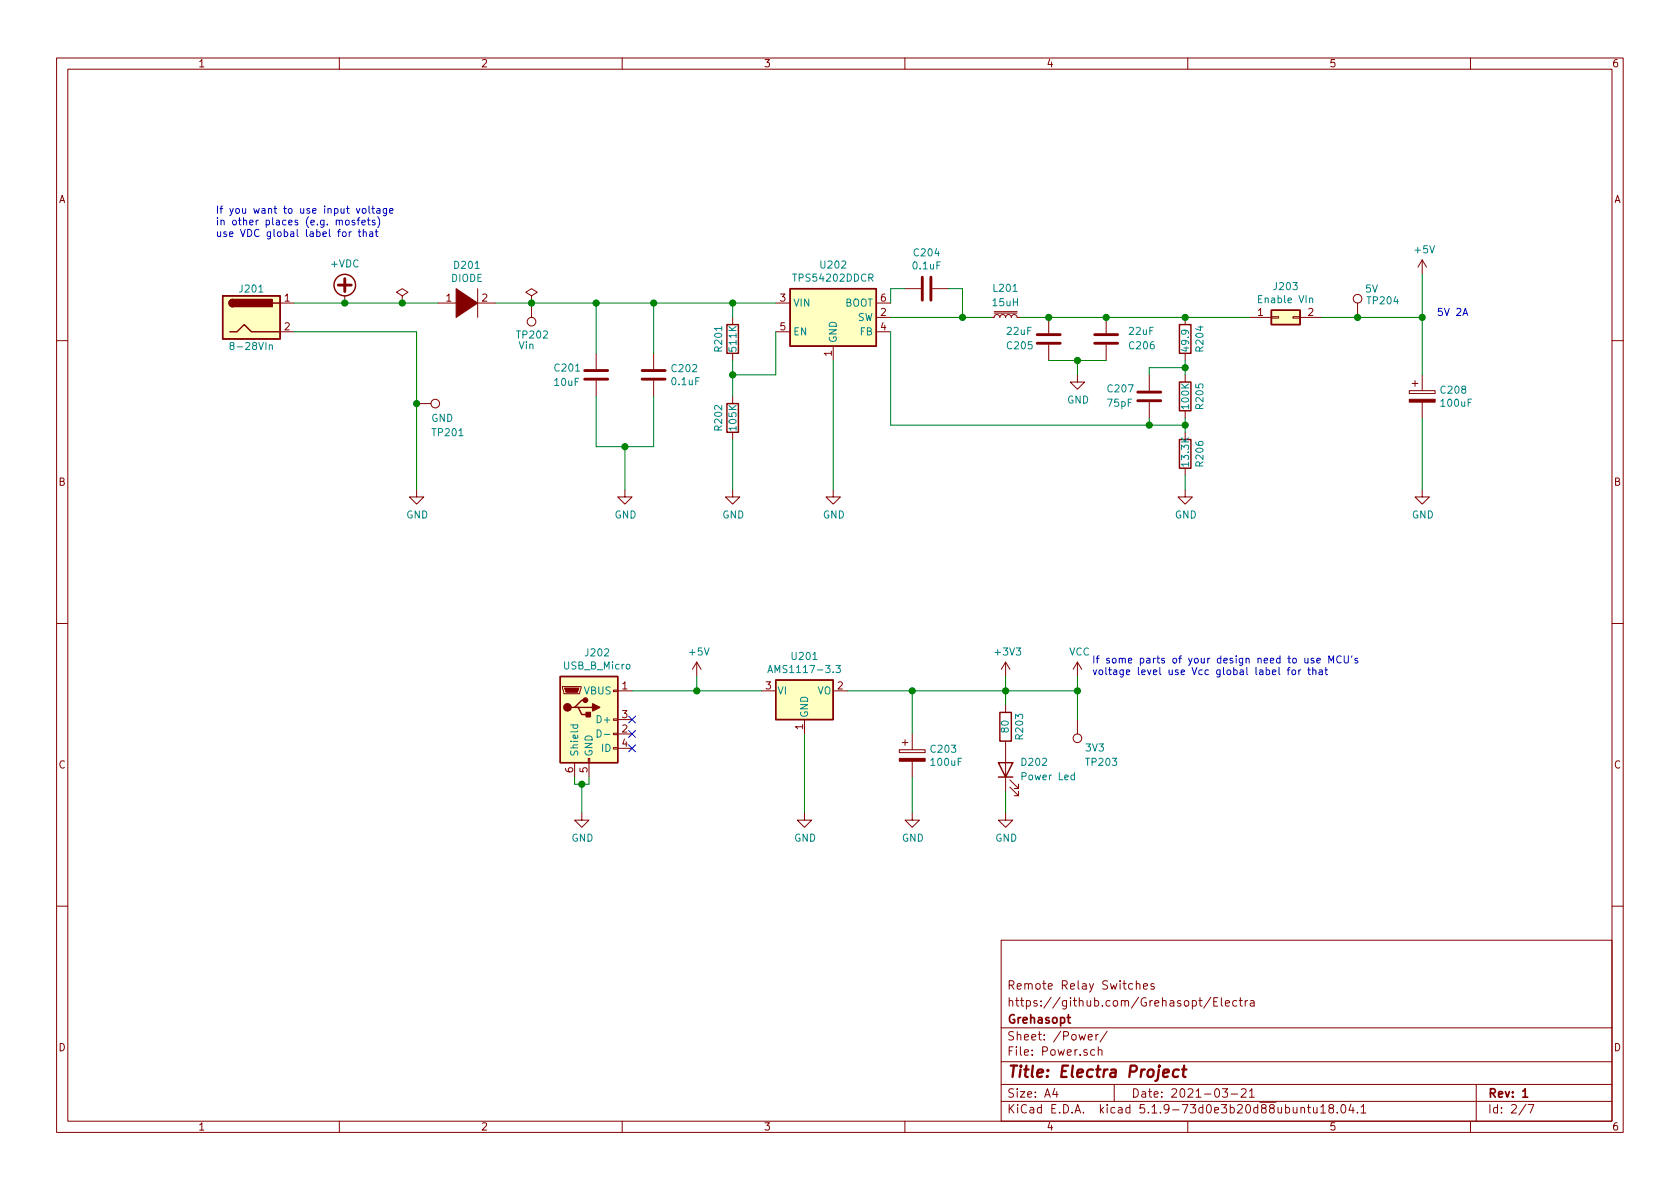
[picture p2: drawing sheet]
EESchema Schematic File Version 4
EELAYER 30 0
EELAYER END
$Descr A4 11693 8268
encoding utf-8
Sheet 2 7
Title "Electra Project"
Date "2021-03-21"
Rev "1"
Comp "Grehasopt"
Comment1 "https://github.com/Grehasopt/Electra"
Comment2 "Remote Relay Switches"
Comment3 ""
Comment4 ""
$EndDescr
Text Notes 7600 4700 0    50   ~ 0
If some parts of your design need to use MCU's \nvoltage level use Vcc global label for that
Text Notes 1500 1650 0    50   ~ 0
If you want to use input voltage\nin other places (e.g. mosfets)\nuse VDC global label for that
$Comp
L Device:R R201
U 1 1
P 5100 2350
F 0 "R201" V 5000 2250 50  0000 L CNN
F 1 "511K" V 5100 2250 50  0000 L CNN
F 2 "Resistor_SMD:R_0201_0603Metric_Pad0.64x0.40mm_HandSolder" V 5030 2350 50  0001 C CNN
F 3 "https://datasheet.lcsc.com/szlcsc/1811081723_UNI-ROYAL-Uniroyal-Elec-0603WAF5113T5E_C23194.pdf" H 5100 2350 50  0001 C CNN
F 4 "0.1W" H 5100 2350 50  0001 C CNN "Maximum Value"
F 5 "0603" H 5100 2350 50  0001 C CNN "Package Reference"
F 6 "511kΩ ±1% 0.1W ±100ppm/℃ 0603 Chip Resistor - Surface Mount RoHS" H 5100 2350 50  0001 C CNN "Description"
F 7 "C23194" H 5100 2350 50  0001 C CNN "LCSC Part #"
F 8 "0603WAF5113T5E" H 5100 2350 50  0001 C CNN "Mfr.Part #"
	1    5100 2350
	1    0    0    -1  
$EndComp
Text Notes 10000 2200 0    50   ~ 0
5V 2A
$Comp
L Connector_Generic:Conn_02x01 J203
U 1 1
P 8900 2200
F 0 "J203" H 8950 2417 50  0000 C CNN
F 1 "Enable VIn" H 8950 2326 50  0000 C CNN
F 2 "Connector_PinHeader_2.54mm:PinHeader_2x01_P2.54mm_Vertical" H 8900 2200 50  0001 C CNN
F 3 "https://datasheet.lcsc.com/szlcsc/1811151421_Ckmtw-Shenzhen-Cankemeng-C124375_C124375.pdf" H 8900 2200 50  0001 C CNN
F 4 "Pin Header 2 1 Straight，180degrees 2.54mm Through Hole,P=2.54mm Pin Header & Female Header RoHS" H 8900 2200 50  0001 C CNN "Description"
F 5 "C124375" H 8900 2200 50  0001 C CNN "LCSC Part #"
F 6 "-" H 8900 2200 50  0001 C CNN "Maximum Value"
F 7 "C124375" H 8900 2200 50  0001 C CNN "Mfr.Part #"
F 8 "2.54mm" H 8900 2200 50  0001 C CNN "Package Reference"
	1    8900 2200
	1    0    0    -1  
$EndComp
Wire Wire Line
	2800 2100 3050 2100
Connection ~ 2800 2100
$Comp
L power:PWR_FLAG #FLG0201
U 1 1
P 2800 2100
F 0 "#FLG0201" H 2800 2175 50  0001 C CNN
F 1 "PWR_FLAG" V 2800 2400 50  0001 C CNN
F 2 "" H 2800 2100 50  0001 C CNN
F 3 "~" H 2800 2100 50  0001 C CNN
	1    2800 2100
	1    0    0    -1  
$EndComp
Wire Wire Line
	2400 2100 2800 2100
Wire Wire Line
	3700 2100 4150 2100
Connection ~ 3700 2100
$Comp
L power:PWR_FLAG #FLG0202
U 1 1
P 3700 2100
F 0 "#FLG0202" H 3700 2175 50  0001 C CNN
F 1 "PWR_FLAG" V 3700 2400 50  0001 C CNN
F 2 "" H 3700 2100 50  0001 C CNN
F 3 "~" H 3700 2100 50  0001 C CNN
	1    3700 2100
	1    0    0    -1  
$EndComp
Wire Wire Line
	7500 5000 7500 4800
Connection ~ 7500 4800
Wire Wire Line
	7500 4700 7500 4800
Wire Wire Line
	7000 4800 7500 4800
Wire Wire Line
	4050 5450 4100 5450
Connection ~ 4050 5450
Wire Wire Line
	4050 5450 4050 5650
Wire Wire Line
	4100 5450 4100 5400
Wire Wire Line
	4000 5450 4050 5450
Wire Wire Line
	4000 5400 4000 5450
$Comp
L Device:CP C203
U 1 1
P 6350 5250
F 0 "C203" H 6468 5296 50  0000 L CNN
F 1 "100uF" H 6468 5205 50  0000 L CNN
F 2 "Capacitor_SMD:CP_Elec_5x5.4" H 6388 5100 50  0001 C CNN
F 3 "https://datasheet.lcsc.com/szlcsc/1810251812_Honor-Elec-RVT1A101M0505_C3347.pdf" H 6350 5250 50  0001 C CNN
F 4 "100uF ±20% 10V SMD,5x5.4mm Aluminum Electrolytic Capacitors - SMD RoHS" H 6350 5250 50  0001 C CNN "Description"
F 5 "C3347" H 6350 5250 50  0001 C CNN "LCSC Part #"
F 6 "10V" H 6350 5250 50  0001 C CNN "Maximum Value"
F 7 "RVT1A101M0505" H 6350 5250 50  0001 C CNN "Mfr.Part #"
F 8 "SMD,5x5.4mm" H 6350 5250 50  0001 C CNN "Package Reference"
	1    6350 5250
	1    0    0    -1  
$EndComp
$Comp
L Device:CP C208
U 1 1
P 9900 2750
F 0 "C208" H 10018 2796 50  0000 L CNN
F 1 "100uF" H 10018 2705 50  0000 L CNN
F 2 "Capacitor_SMD:CP_Elec_5x5.4" H 9938 2600 50  0001 C CNN
F 3 "https://datasheet.lcsc.com/szlcsc/1810251812_Honor-Elec-RVT1A101M0505_C3347.pdf" H 9900 2750 50  0001 C CNN
F 4 "100uF ±20% 10V SMD,5x5.4mm Aluminum Electrolytic Capacitors - SMD RoHS" H 9900 2750 50  0001 C CNN "Description"
F 5 "C3347" H 9900 2750 50  0001 C CNN "LCSC Part #"
F 6 "10V" H 9900 2750 50  0001 C CNN "Maximum Value"
F 7 "RVT1A101M0505" H 9900 2750 50  0001 C CNN "Mfr.Part #"
F 8 "SMD,5x5.4mm" H 9900 2750 50  0001 C CNN "Package Reference"
	1    9900 2750
	1    0    0    -1  
$EndComp
Wire Wire Line
	7000 4800 7000 4900
Connection ~ 7000 4800
Connection ~ 6350 4800
Wire Wire Line
	6350 4800 7000 4800
Wire Wire Line
	7000 5500 7000 5650
$Comp
L power:GND #PWR0211
U 1 1
P 7000 5650
F 0 "#PWR0211" H 7000 5400 50  0001 C CNN
F 1 "GND" H 7005 5477 50  0000 C CNN
F 2 "" H 7000 5650 50  0001 C CNN
F 3 "" H 7000 5650 50  0001 C CNN
	1    7000 5650
	1    0    0    -1  
$EndComp
$Comp
L Device:LED D202
U 1 1
P 7000 5350
F 0 "D202" V 7050 5250 50  0000 R CNN
F 1 "Power Led" V 6950 5250 50  0000 R CNN
F 2 "LED_SMD:LED_0603_1608Metric_Pad1.05x0.95mm_HandSolder" H 7000 5350 50  0001 C CNN
F 3 "https://datasheet.lcsc.com/szlcsc/1811101510_Everlight-Elec-19-217-GHC-YR1S2-3T_C72043.pdf" H 7000 5350 50  0001 C CNN
F 4 "Green 520~535nm 0603 Light Emitting Diodes (LED) RoHS" H 7000 5350 50  0001 C CNN "Description"
F 5 "C72043" H 7000 5350 50  0001 C CNN "LCSC Part #"
F 6 "15mA" H 7000 5350 50  0001 C CNN "Maximum Value"
F 7 "19-217/GHC-YR1S2/3T" H 7000 5350 50  0001 C CNN "Mfr.Part #"
F 8 "0603" H 7000 5350 50  0001 C CNN "Package Reference"
	1    7000 5350
	0    -1   -1   0   
$EndComp
$Comp
L Device:R R203
U 1 1
P 7000 5050
F 0 "R203" V 6900 5150 50  0000 R CNN
F 1 "80" V 7000 5100 50  0000 R CNN
F 2 "Resistor_SMD:R_0201_0603Metric_Pad0.64x0.40mm_HandSolder" V 6930 5050 50  0001 C CNN
F 3 "https://datasheet.lcsc.com/szlcsc/1912111437_Ever-Ohms-Tech-CR0603F80R6P05_C429015.pdf" H 7000 5050 50  0001 C CNN
F 4 "0603" H 7000 5050 50  0001 C CNN "Package Reference"
F 5 "80.6Ω ±1% 0.1W ±100ppm/℃ 0603 Chip Resistor - Surface Mount RoHS" H 7000 5050 50  0001 C CNN "Description"
F 6 "C429015" H 7000 5050 50  0001 C CNN "LCSC Part #"
F 7 "0.1W" H 7000 5050 50  0001 C CNN "Maximum Value"
F 8 "CR0603F80R6P05" H 7000 5050 50  0001 C CNN "Mfr.Part #"
	1    7000 5050
	-1   0    0    1   
$EndComp
Wire Wire Line
	7000 4700 7000 4800
$Comp
L Connector:TestPoint TP203
U 1 1
P 7500 5000
F 0 "TP203" H 7450 5300 50  0000 R CNN
F 1 "3V3" H 7450 5200 50  0000 R CNN
F 2 "TestPoint:TestPoint_Pad_D1.5mm" H 7700 5000 50  0001 C CNN
F 3 "-" H 7700 5000 50  0001 C CNN
F 4 "-" H 7500 5000 50  0001 C CNN "Description"
F 5 "-" H 7500 5000 50  0001 C CNN "LCSC Part #"
F 6 "-" H 7500 5000 50  0001 C CNN "Maximum Value"
F 7 "-" H 7500 5000 50  0001 C CNN "Mfr.Part #"
F 8 "-" H 7500 5000 50  0001 C CNN "Package Reference"
F 9 "-" H 7500 5000 50  0001 C CNN "Manufacturer"
	1    7500 5000
	-1   0    0    1   
$EndComp
Connection ~ 2400 2100
$Comp
L power:+VDC #PWR0201
U 1 1
P 2400 2100
F 0 "#PWR0201" H 2400 2000 50  0001 C CNN
F 1 "+VDC" H 2400 2375 50  0000 C CNN
F 2 "" H 2400 2100 50  0001 C CNN
F 3 "" H 2400 2100 50  0001 C CNN
	1    2400 2100
	1    0    0    -1  
$EndComp
$Comp
L Connector:TestPoint TP201
U 1 1
P 2900 2800
F 0 "TP201" V 3100 2900 50  0000 L CNN
F 1 "GND" V 3000 2900 50  0000 L CNN
F 2 "TestPoint:TestPoint_Pad_D1.5mm" H 3100 2800 50  0001 C CNN
F 3 "-" H 3100 2800 50  0001 C CNN
F 4 "-" H 2900 2800 50  0001 C CNN "Description"
F 5 "-" H 2900 2800 50  0001 C CNN "LCSC Part #"
F 6 "-" H 2900 2800 50  0001 C CNN "Maximum Value"
F 7 "-" H 2900 2800 50  0001 C CNN "Mfr.Part #"
F 8 "-" H 2900 2800 50  0001 C CNN "Package Reference"
F 9 "-" H 2900 2800 50  0001 C CNN "Manufacturer"
	1    2900 2800
	0    1    1    0   
$EndComp
$Comp
L Connector:TestPoint TP202
U 1 1
P 3700 2100
F 0 "TP202" H 3575 2325 50  0000 L CNN
F 1 "Vin" H 3675 2400 50  0000 L CNN
F 2 "TestPoint:TestPoint_Pad_D1.5mm" H 3900 2100 50  0001 C CNN
F 3 "-" H 3900 2100 50  0001 C CNN
F 4 "-" H 3700 2100 50  0001 C CNN "Description"
F 5 "-" H 3700 2100 50  0001 C CNN "LCSC Part #"
F 6 "-" H 3700 2100 50  0001 C CNN "Maximum Value"
F 7 "-" H 3700 2100 50  0001 C CNN "Mfr.Part #"
F 8 "-" H 3700 2100 50  0001 C CNN "Package Reference"
F 9 "-" H 3700 2100 50  0001 C CNN "Manufacturer"
	1    3700 2100
	-1   0    0    1   
$EndComp
Wire Wire Line
	4400 4800 4850 4800
Connection ~ 9450 2200
Wire Wire Line
	9200 2200 9450 2200
Connection ~ 8250 2200
Wire Wire Line
	8250 2200 8700 2200
Connection ~ 4850 4800
Connection ~ 2900 2800
Wire Wire Line
	2900 3400 2900 2800
$Comp
L power:GND #PWR0202
U 1 1
P 2900 3400
F 0 "#PWR0202" H 2900 3150 50  0001 C CNN
F 1 "GND" H 2905 3227 50  0000 C CNN
F 2 "" H 2900 3400 50  0001 C CNN
F 3 "" H 2900 3400 50  0001 C CNN
	1    2900 3400
	1    0    0    -1  
$EndComp
Wire Wire Line
	7500 2500 7700 2500
Connection ~ 7500 2500
Wire Wire Line
	7500 2600 7500 2500
Wire Wire Line
	8000 2600 8000 2550
Wire Wire Line
	8000 2950 8250 2950
Connection ~ 8000 2950
Wire Wire Line
	8000 2950 8000 2900
Wire Wire Line
	8250 2950 8250 3000
Connection ~ 8250 2950
Wire Wire Line
	6200 2300 6200 2950
$Comp
L Regulator_Switching:TPS54202DDC U202
U 1 1
P 5800 2200
F 0 "U202" H 5800 2567 50  0000 C CNN
F 1 "TPS54202DDCR" H 5800 2476 50  0000 C CNN
F 2 "Package_TO_SOT_SMD:SOT-23-6" H 5850 1850 50  0001 L CNN
F 3 "https://datasheet.lcsc.com/szlcsc/1810121324_Texas-Instruments-TPS54202DDCR_C191884.pdf" H 5500 2550 50  0001 C CNN
F 4 "TPS54202DDCR" H 5800 2200 50  0001 C CNN "Mfr.Part #"
F 5 "C191884" H 5800 2200 50  0001 C CNN "LCSC Part #"
F 6 "28V 2A SOT-23-6 DC-DC Converters RoHS" H 5800 2200 50  0001 C CNN "Description"
F 7 "4.5-28V 2A" H 5800 2200 50  0001 C CNN "Maximum Value"
F 8 "SOT 23-6" H 5800 2200 50  0001 C CNN "Package Reference"
F 9 "Texas Instrument" H 5800 2200 50  0001 C CNN "Manufacturer"
	1    5800 2200
	1    0    0    -1  
$EndComp
Wire Wire Line
	6200 2950 8000 2950
Wire Wire Line
	5800 2500 5800 3400
Wire Wire Line
	6200 2200 6700 2200
Wire Wire Line
	5100 2100 5400 2100
Wire Wire Line
	5400 2300 5400 2600
Wire Wire Line
	6200 2100 6200 2000
Wire Wire Line
	8250 2550 8250 2600
Connection ~ 8250 2550
Wire Wire Line
	4850 4800 5300 4800
Wire Wire Line
	6700 2200 6900 2200
Connection ~ 6700 2200
Wire Wire Line
	6700 2000 6700 2200
Wire Wire Line
	6600 2000 6700 2000
Connection ~ 5100 2100
Wire Wire Line
	5100 2200 5100 2100
Wire Wire Line
	4550 2100 5100 2100
Wire Wire Line
	4150 3100 4350 3100
Wire Wire Line
	4150 3100 4150 2750
Wire Wire Line
	4350 3100 4550 3100
Connection ~ 4350 3100
Wire Wire Line
	4350 3400 4350 3100
Connection ~ 4550 2100
Wire Wire Line
	4150 2100 4550 2100
Wire Wire Line
	4550 2450 4550 2100
Connection ~ 4150 2100
Wire Wire Line
	4150 2450 4150 2100
Wire Wire Line
	3450 2100 3700 2100
Wire Wire Line
	4550 2750 4550 3100
Wire Wire Line
	9450 2200 9900 2200
$Comp
L Connector:TestPoint TP204
U 1 1
P 9450 2200
F 0 "TP204" H 9508 2318 50  0000 L CNN
F 1 "5V" H 9500 2400 50  0000 L CNN
F 2 "TestPoint:TestPoint_Pad_D1.5mm" H 9650 2200 50  0001 C CNN
F 3 "-" H 9650 2200 50  0001 C CNN
F 4 "-" H 9450 2200 50  0001 C CNN "Description"
F 5 "-" H 9450 2200 50  0001 C CNN "LCSC Part #"
F 6 "-" H 9450 2200 50  0001 C CNN "Maximum Value"
F 7 "-" H 9450 2200 50  0001 C CNN "Mfr.Part #"
F 8 "-" H 9450 2200 50  0001 C CNN "Package Reference"
F 9 "-" H 9450 2200 50  0001 C CNN "Manufacturer"
	1    9450 2200
	1    0    0    -1  
$EndComp
Wire Wire Line
	6350 4800 6350 5100
Wire Wire Line
	5900 4800 6350 4800
Wire Wire Line
	6350 5400 6350 5650
Wire Wire Line
	5600 5100 5600 5650
$Comp
L power:GND #PWR0209
U 1 1
P 6350 5650
F 0 "#PWR0209" H 6350 5400 50  0001 C CNN
F 1 "GND" H 6355 5477 50  0000 C CNN
F 2 "" H 6350 5650 50  0001 C CNN
F 3 "" H 6350 5650 50  0001 C CNN
	1    6350 5650
	1    0    0    -1  
$EndComp
$Comp
L power:GND #PWR0207
U 1 1
P 5600 5650
F 0 "#PWR0207" H 5600 5400 50  0001 C CNN
F 1 "GND" H 5605 5477 50  0000 C CNN
F 2 "" H 5600 5650 50  0001 C CNN
F 3 "" H 5600 5650 50  0001 C CNN
	1    5600 5650
	1    0    0    -1  
$EndComp
Wire Wire Line
	9900 1900 9900 2200
$Comp
L power:+5V #PWR0215
U 1 1
P 9900 1900
F 0 "#PWR0215" H 9900 1750 50  0001 C CNN
F 1 "+5V" H 9915 2073 50  0000 C CNN
F 2 "" H 9900 1900 50  0001 C CNN
F 3 "" H 9900 1900 50  0001 C CNN
	1    9900 1900
	1    0    0    -1  
$EndComp
NoConn ~ 4400 5200
NoConn ~ 4400 5100
NoConn ~ 4400 5000
$Comp
L Connector:USB_B_Micro J202
U 1 1
P 4100 5000
F 0 "J202" H 4157 5467 50  0000 C CNN
F 1 "USB_B_Micro" H 4157 5376 50  0000 C CNN
F 2 "Connector_USB:USB_Micro-B_Molex-105017-0001" H 4250 4950 50  0001 C CNN
F 3 "https://datasheet.lcsc.com/szlcsc/2103051832_Jing-Extension-of-the-Electronic-Co-920-E52A2021S10100_C10418.pdf" H 4250 4950 50  0001 C CNN
F 4 "USB - Micro B Female USB 2.0 5 SMD USB Connectors RoHS" H 4100 5000 50  0001 C CNN "Description"
F 5 "C10418" H 4100 5000 50  0001 C CNN "LCSC Part #"
F 6 "USB 2.0 " H 4100 5000 50  0001 C CNN "Maximum Value"
F 7 "920-E52A2021S10100" H 4100 5000 50  0001 C CNN "Mfr.Part #"
F 8 "SMD" H 4100 5000 50  0001 C CNN "Package Reference"
	1    4100 5000
	1    0    0    -1  
$EndComp
$Comp
L Regulator_Linear:AMS1117-3.3 U201
U 1 1
P 5600 4800
F 0 "U201" H 5600 5042 50  0000 C CNN
F 1 "AMS1117-3.3" H 5600 4951 50  0000 C CNN
F 2 "Package_TO_SOT_SMD:SOT-223-3_TabPin2" H 5600 5000 50  0001 C CNN
F 3 "https://datasheet.lcsc.com/szlcsc/1912111437_UMW-Youtai-Semiconductor-Co-Ltd-AMS1117-3-3_C347222.pdf" H 5700 4550 50  0001 C CNN
F 4 "Fixed 18V 3.3V 1.3V @ 1A SOT-223 Dropout Regulators(LDO) RoHS" H 5600 4800 50  0001 C CNN "Description"
F 5 "C347222" H 5600 4800 50  0001 C CNN "LCSC Part #"
F 6 " 18V " H 5600 4800 50  0001 C CNN "Maximum Value"
F 7 "AMS1117-3.3" H 5600 4800 50  0001 C CNN "Mfr.Part #"
F 8 "SOT-223" H 5600 4800 50  0001 C CNN "Package Reference"
F 9 "UMW" H 5600 4800 50  0001 C CNN "Manufacturer"
	1    5600 4800
	1    0    0    -1  
$EndComp
Wire Wire Line
	9900 2200 9900 2600
Connection ~ 9900 2200
Wire Wire Line
	4850 4700 4850 4800
Wire Wire Line
	2900 2300 2900 2800
Wire Wire Line
	2050 2300 2900 2300
Wire Wire Line
	8250 2200 7700 2200
Connection ~ 7700 2200
$Comp
L power:GND #PWR0212
U 1 1
P 7500 2600
F 0 "#PWR0212" H 7500 2350 50  0001 C CNN
F 1 "GND" H 7505 2427 50  0000 C CNN
F 2 "" H 7500 2600 50  0001 C CNN
F 3 "" H 7500 2600 50  0001 C CNN
	1    7500 2600
	1    0    0    -1  
$EndComp
Wire Wire Line
	8250 3300 8250 3400
$Comp
L power:GND #PWR0214
U 1 1
P 8250 3400
F 0 "#PWR0214" H 8250 3150 50  0001 C CNN
F 1 "GND" H 8255 3227 50  0000 C CNN
F 2 "" H 8250 3400 50  0001 C CNN
F 3 "" H 8250 3400 50  0001 C CNN
	1    8250 3400
	1    0    0    -1  
$EndComp
Wire Wire Line
	8000 2550 8250 2550
Wire Wire Line
	8250 2900 8250 2950
Wire Wire Line
	8250 2500 8250 2550
Connection ~ 7300 2200
Wire Wire Line
	7100 2200 7300 2200
Wire Wire Line
	7300 2200 7700 2200
Wire Wire Line
	7300 2500 7500 2500
$Comp
L Device:L_Core_Iron_Small L201
U 1 1
P 7000 2200
F 0 "L201" V 7200 2200 50  0000 C CNN
F 1 "15uH" V 7100 2200 50  0000 C CNN
F 2 "Inductor_SMD:L_10.4x10.4_H4.8" H 7000 2200 50  0001 C CNN
F 3 "https://datasheet.lcsc.com/szlcsc/1809140716_Sumida-CDRH104RNP-150NC_C225048.pdf" H 7000 2200 50  0001 C CNN
F 4 "3.5A" H 7000 2200 50  0001 C CNN "Maximum Value"
F 5 "10.2x10x3.8mm" H 7000 2200 50  0001 C CNN "Package Reference"
F 6 "15uH ±30% 3.5A 50mΩ SMD,10.2x10x3.8mm Power Inductors RoHS" H 7000 2200 50  0001 C CNN "Description"
F 7 "C225048" H 7000 2200 50  0001 C CNN "LCSC Part #"
F 8 "CDRH104RNP-150NC" H 7000 2200 50  0001 C CNN "Mfr.Part #"
	1    7000 2200
	0    -1   -1   0   
$EndComp
Wire Wire Line
	6200 2000 6300 2000
$Comp
L power:GND #PWR0208
U 1 1
P 5800 3400
F 0 "#PWR0208" H 5800 3150 50  0001 C CNN
F 1 "GND" H 5805 3227 50  0000 C CNN
F 2 "" H 5800 3400 50  0001 C CNN
F 3 "" H 5800 3400 50  0001 C CNN
	1    5800 3400
	1    0    0    -1  
$EndComp
Wire Wire Line
	5100 3400 5100 3050
$Comp
L power:GND #PWR0206
U 1 1
P 5100 3400
F 0 "#PWR0206" H 5100 3150 50  0001 C CNN
F 1 "GND" H 5105 3227 50  0000 C CNN
F 2 "" H 5100 3400 50  0001 C CNN
F 3 "" H 5100 3400 50  0001 C CNN
	1    5100 3400
	1    0    0    -1  
$EndComp
$Comp
L power:GND #PWR0204
U 1 1
P 4350 3400
F 0 "#PWR0204" H 4350 3150 50  0001 C CNN
F 1 "GND" H 4355 3227 50  0000 C CNN
F 2 "" H 4350 3400 50  0001 C CNN
F 3 "" H 4350 3400 50  0001 C CNN
	1    4350 3400
	1    0    0    -1  
$EndComp
Wire Wire Line
	5100 2600 5100 2750
Connection ~ 5100 2600
Wire Wire Line
	5400 2600 5100 2600
Wire Wire Line
	5100 2500 5100 2600
$Comp
L Device:R R206
U 1 1
P 8250 3150
F 0 "R206" V 8350 3050 50  0000 L CNN
F 1 "13.3K" V 8250 3050 50  0000 L CNN
F 2 "Resistor_SMD:R_0201_0603Metric_Pad0.64x0.40mm_HandSolder" V 8180 3150 50  0001 C CNN
F 3 "https://datasheet.lcsc.com/szlcsc/1811021221_UNI-ROYAL-Uniroyal-Elec-0603WAF1332T5E_C25952.pdf" H 8250 3150 50  0001 C CNN
F 4 "0.1W" H 8250 3150 50  0001 C CNN "Maximum Value"
F 5 "0603" H 8250 3150 50  0001 C CNN "Package Reference"
F 6 "13.3kΩ ±1% 0.1W ±100ppm/℃ 0603 Chip Resistor - Surface Mount RoHS" H 8250 3150 50  0001 C CNN "Description"
F 7 "C25952" H 8250 3150 50  0001 C CNN "LCSC Part #"
F 8 "0603WAF1332T5E" H 8250 3150 50  0001 C CNN "Mfr.Part #"
	1    8250 3150
	1    0    0    -1  
$EndComp
$Comp
L Device:R R205
U 1 1
P 8250 2750
F 0 "R205" V 8350 2650 50  0000 L CNN
F 1 "100K" V 8250 2650 50  0000 L CNN
F 2 "Resistor_SMD:R_0201_0603Metric_Pad0.64x0.40mm_HandSolder" V 8180 2750 50  0001 C CNN
F 3 "https://datasheet.lcsc.com/szlcsc/1811081710_UNI-ROYAL-Uniroyal-Elec-0603WAJ0104T5E_C15458.pdf" H 8250 2750 50  0001 C CNN
F 4 "0.1W" H 8250 2750 50  0001 C CNN "Maximum Value"
F 5 "0603" H 8250 2750 50  0001 C CNN "Package Reference"
F 6 "100kΩ ±5% 0.1W ±100ppm/℃ 0603 Chip Resistor - Surface Mount RoHS" H 8250 2750 50  0001 C CNN "Description"
F 7 "C15458" H 8250 2750 50  0001 C CNN "LCSC Part #"
F 8 "0603WAJ0104T5E" H 8250 2750 50  0001 C CNN "Mfr.Part #"
	1    8250 2750
	1    0    0    -1  
$EndComp
$Comp
L Device:R R204
U 1 1
P 8250 2350
F 0 "R204" V 8350 2250 50  0000 L CNN
F 1 "49.9" V 8250 2250 50  0000 L CNN
F 2 "Resistor_SMD:R_0201_0603Metric_Pad0.64x0.40mm_HandSolder" V 8180 2350 50  0001 C CNN
F 3 "https://datasheet.lcsc.com/szlcsc/1811151149_Walsin-Tech-Corp-WR06X49R9FTL_C163926.pdf" H 8250 2350 50  0001 C CNN
F 4 "0.1W" H 8250 2350 50  0001 C CNN "Maximum Value"
F 5 "0603" H 8250 2350 50  0001 C CNN "Package Reference"
F 6 "49.9Ω ±1% 0.1W ±100ppm/℃ 0603 Chip Resistor - Surface Mount RoHS" H 8250 2350 50  0001 C CNN "Description"
F 7 "C163926" H 8250 2350 50  0001 C CNN "LCSC Part #"
F 8 "WR06X49R9FTL" H 8250 2350 50  0001 C CNN "Mfr.Part #"
	1    8250 2350
	1    0    0    -1  
$EndComp
$Comp
L Device:R R202
U 1 1
P 5100 2900
F 0 "R202" V 5000 2800 50  0000 L CNN
F 1 "105K" V 5100 2800 50  0000 L CNN
F 2 "Resistor_SMD:R_0201_0603Metric_Pad0.64x0.40mm_HandSolder" V 5030 2900 50  0001 C CNN
F 3 "https://datasheet.lcsc.com/szlcsc/1811151640_UNI-ROYAL-Uniroyal-Elec-0603WAF1053T5E_C16840.pdf" H 5100 2900 50  0001 C CNN
F 4 "0.1W" H 5100 2900 50  0001 C CNN "Maximum Value"
F 5 "0603" H 5100 2900 50  0001 C CNN "Package Reference"
F 6 "105kΩ ±1% 0.1W ±100ppm/℃ 0603 Chip Resistor - Surface Mount RoHS" H 5100 2900 50  0001 C CNN "Description"
F 7 "C16840" H 5100 2900 50  0001 C CNN "LCSC Part #"
F 8 "0603WAF1053T5E" H 5100 2900 50  0001 C CNN "Mfr.Part #"
	1    5100 2900
	1    0    0    -1  
$EndComp
$Comp
L Device:C C206
U 1 1
P 7700 2350
F 0 "C206" H 7550 2400 50  0000 R CNN
F 1 "22uF" H 7550 2300 50  0000 R CNN
F 2 "Capacitor_SMD:C_1210_3225Metric_Pad1.33x2.70mm_HandSolder" H 7738 2200 50  0001 C CNN
F 3 "https://datasheet.lcsc.com/szlcsc/1912111437_Taiyo-Yuden-TMK325B7226KM-PR_C337451.pdf" H 7700 2350 50  0001 C CNN
F 4 "25V" H 7700 2350 50  0001 C CNN "Maximum Value"
F 5 "1210" H 7700 2350 50  0001 C CNN "Package Reference"
F 6 " 22uF ±10% 25V X7R 1210 Multilayer Ceramic Capacitors MLCC - SMD/SMT RoHS" H 7700 2350 50  0001 C CNN "Description"
F 7 "C337451" H 7700 2350 50  0001 C CNN "LCSC Part #"
F 8 "TMK325B7226KM-PR" H 7700 2350 50  0001 C CNN "Mfr.Part #"
	1    7700 2350
	-1   0    0    1   
$EndComp
$Comp
L Device:C C207
U 1 1
P 8000 2750
F 0 "C207" H 8300 2700 50  0000 R CNN
F 1 "75pF" H 8300 2800 50  0000 R CNN
F 2 "Capacitor_SMD:C_0603_1608Metric_Pad1.08x0.95mm_HandSolder" H 8038 2600 50  0001 C CNN
F 3 "https://datasheet.lcsc.com/szlcsc/1811061811_FH-Guangdong-Fenghua-Advanced-Tech-0603CG750J500NT_C1681.pdf" H 8000 2750 50  0001 C CNN
F 4 "50V" H 8000 2750 50  0001 C CNN "Maximum Value"
F 5 "0603" H 8000 2750 50  0001 C CNN "Package Reference"
F 6 "75pF ±5% 50V C0G 0603 Multilayer Ceramic Capacitors MLCC - SMD/SMT RoHS" H 8000 2750 50  0001 C CNN "Description"
F 7 "C1681" H 8000 2750 50  0001 C CNN "LCSC Part #"
F 8 "0603CG750J500NT" H 8000 2750 50  0001 C CNN "Mfr.Part #"
	1    8000 2750
	-1   0    0    1   
$EndComp
$Comp
L Device:C C205
U 1 1
P 7300 2350
F 0 "C205" H 7600 2400 50  0000 R CNN
F 1 "22uF" H 7600 2300 50  0000 R CNN
F 2 "Capacitor_SMD:C_1210_3225Metric_Pad1.33x2.70mm_HandSolder" H 7338 2200 50  0001 C CNN
F 3 "https://datasheet.lcsc.com/szlcsc/1912111437_Taiyo-Yuden-TMK325B7226KM-PR_C337451.pdf" H 7300 2350 50  0001 C CNN
F 4 "25V" H 7300 2350 50  0001 C CNN "Maximum Value"
F 5 "1210" H 7300 2350 50  0001 C CNN "Package Reference"
F 6 " 22uF ±10% 25V X7R 1210 Multilayer Ceramic Capacitors MLCC - SMD/SMT RoHS" H 7300 2350 50  0001 C CNN "Description"
F 7 "C337451" H 7300 2350 50  0001 C CNN "LCSC Part #"
F 8 "TMK325B7226KM-PR" H 7300 2350 50  0001 C CNN "Mfr.Part #"
	1    7300 2350
	-1   0    0    1   
$EndComp
$Comp
L Device:C C204
U 1 1
P 6450 2000
F 0 "C204" V 6198 2000 50  0000 C CNN
F 1 "0.1uF" V 6289 2000 50  0000 C CNN
F 2 "Capacitor_SMD:C_0603_1608Metric_Pad1.08x0.95mm_HandSolder" H 6488 1850 50  0001 C CNN
F 3 "https://datasheet.lcsc.com/szlcsc/1811071607_YAGEO-CC0603KRX7R8BB104_C92490.pdf" H 6450 2000 50  0001 C CNN
F 4 "25V" H 6450 2000 50  0001 C CNN "Maximum Value"
F 5 "0603" H 6450 2000 50  0001 C CNN "Package Reference"
F 6 "100nF ±10% 25V X7R 0603 Multilayer Ceramic Capacitors MLCC - SMD/SMT RoHS" H 6450 2000 50  0001 C CNN "Description"
F 7 "C92490" H 6450 2000 50  0001 C CNN "LCSC Part #"
F 8 "CC0603KRX7R8BB104" H 6450 2000 50  0001 C CNN "Mfr.Part #"
	1    6450 2000
	0    1    1    0   
$EndComp
$Comp
L Device:C C202
U 1 1
P 4550 2600
F 0 "C202" H 4665 2646 50  0000 L CNN
F 1 "0.1uF" H 4665 2555 50  0000 L CNN
F 2 "Capacitor_SMD:C_0603_1608Metric_Pad1.08x0.95mm_HandSolder" H 4588 2450 50  0001 C CNN
F 3 "https://datasheet.lcsc.com/szlcsc/1811071607_YAGEO-CC0603KRX7R8BB104_C92490.pdf" H 4550 2600 50  0001 C CNN
F 4 "25V" H 4550 2600 50  0001 C CNN "Maximum Value"
F 5 "0603" H 4550 2600 50  0001 C CNN "Package Reference"
F 6 "100nF ±10% 25V X7R 0603 Multilayer Ceramic Capacitors MLCC - SMD/SMT RoHS" H 4550 2600 50  0001 C CNN "Description"
F 7 "C92490" H 4550 2600 50  0001 C CNN "LCSC Part #"
F 8 "CC0603KRX7R8BB104" H 4550 2600 50  0001 C CNN "Mfr.Part #"
	1    4550 2600
	1    0    0    -1  
$EndComp
$Comp
L Device:C C201
U 1 1
P 4150 2600
F 0 "C201" H 3850 2650 50  0000 L CNN
F 1 "10uF" H 3850 2550 50  0000 L CNN
F 2 "Capacitor_SMD:C_1210_3225Metric_Pad1.33x2.70mm_HandSolder" H 4188 2450 50  0001 C CNN
F 3 "https://datasheet.lcsc.com/szlcsc/1810171812_Taiyo-Yuden-GMK325BJ106KN-T_C92799.pdf" H 4150 2600 50  0001 C CNN
F 4 "35V" H 4150 2600 50  0001 C CNN "Maximum Value"
F 5 "1210" H 4150 2600 50  0001 C CNN "Package Reference"
F 6 "10uF ±10% 35V X5R 1210 Multilayer Ceramic Capacitors MLCC - SMD/SMT RoHS" H 4150 2600 50  0001 C CNN "Description"
F 7 "C92799" H 4150 2600 50  0001 C CNN "LCSC Part #"
F 8 "GMK325BJ106KN-T" H 4150 2600 50  0001 C CNN "Mfr.Part #"
	1    4150 2600
	1    0    0    -1  
$EndComp
Wire Wire Line
	9900 2900 9900 3400
$Comp
L power:+5V #PWR0205
U 1 1
P 4850 4700
F 0 "#PWR0205" H 4850 4550 50  0001 C CNN
F 1 "+5V" H 4865 4873 50  0000 C CNN
F 2 "" H 4850 4700 50  0001 C CNN
F 3 "" H 4850 4700 50  0001 C CNN
	1    4850 4700
	1    0    0    -1  
$EndComp
$Comp
L power:GND #PWR0216
U 1 1
P 9900 3400
F 0 "#PWR0216" H 9900 3150 50  0001 C CNN
F 1 "GND" H 9905 3227 50  0000 C CNN
F 2 "" H 9900 3400 50  0001 C CNN
F 3 "" H 9900 3400 50  0001 C CNN
	1    9900 3400
	1    0    0    -1  
$EndComp
$Comp
L power:VCC #PWR0213
U 1 1
P 7500 4700
F 0 "#PWR0213" H 7500 4550 50  0001 C CNN
F 1 "VCC" H 7515 4873 50  0000 C CNN
F 2 "" H 7500 4700 50  0001 C CNN
F 3 "" H 7500 4700 50  0001 C CNN
	1    7500 4700
	1    0    0    -1  
$EndComp
Wire Wire Line
	2050 2100 2400 2100
$Comp
L power:+3V3 #PWR0210
U 1 1
P 7000 4700
F 0 "#PWR0210" H 7000 4550 50  0001 C CNN
F 1 "+3V3" H 7015 4873 50  0000 C CNN
F 2 "" H 7000 4700 50  0001 C CNN
F 3 "" H 7000 4700 50  0001 C CNN
	1    7000 4700
	1    0    0    -1  
$EndComp
$Comp
L power:GND #PWR0203
U 1 1
P 4050 5650
F 0 "#PWR0203" H 4050 5400 50  0001 C CNN
F 1 "GND" H 4055 5477 50  0000 C CNN
F 2 "" H 4050 5650 50  0001 C CNN
F 3 "" H 4050 5650 50  0001 C CNN
	1    4050 5650
	1    0    0    -1  
$EndComp
$Comp
L pspice:DIODE D201
U 1 1
P 3250 2100
F 0 "D201" H 3250 2365 50  0000 C CNN
F 1 "DIODE" H 3250 2274 50  0000 C CNN
F 2 "Diode_SMD:D_SMA" H 3250 2100 50  0001 C CNN
F 3 "https://datasheet.lcsc.com/szlcsc/1811071613_MDD-Microdiode-Electronics-S2M_C18905.pdf" H 3250 2100 50  0001 C CNN
F 4 "1kV 2A 1.1V @ 2A SMA(DO-214AC) Diodes - General Purpose RoHS" H 3250 2100 50  0001 C CNN "Description"
F 5 "C18905" H 3250 2100 50  0001 C CNN "LCSC Part #"
F 6 "2A" H 3250 2100 50  0001 C CNN "Maximum Value"
F 7 "S2M" H 3250 2100 50  0001 C CNN "Mfr.Part #"
F 8 " SMA(DO-214AC)" H 3250 2100 50  0001 C CNN "Package Reference"
	1    3250 2100
	1    0    0    -1  
$EndComp
$Comp
L Connector:Barrel_Jack J201
U 1 1
P 1750 2200
F 0 "J201" H 1750 2400 50  0000 C CNN
F 1 "8-28VIn" H 1750 2000 50  0000 C CNN
F 2 "Connector_BarrelJack:BarrelJack_Horizontal" H 1800 2160 50  0001 C CNN
F 3 "https://datasheet.lcsc.com/szlcsc/1811051112_BOOMELE-Boom-Precision-Elec-DC-005-5-5-2-0MM_C16214.pdf" H 1800 2160 50  0001 C CNN
F 4 "Through Hole AC/DC Power Plugs & Receptacles RoHS" H 1750 2200 50  0001 C CNN "Description"
F 5 "C16214" H 1750 2200 50  0001 C CNN "LCSC Part #"
F 6 "~<5A" H 1750 2200 50  0001 C CNN "Maximum Value"
F 7 "DC-005 5.5-2.0MM" H 1750 2200 50  0001 C CNN "Mfr.Part #"
F 8 "-" H 1750 2200 50  0001 C CNN "Package Reference"
	1    1750 2200
	1    0    0    -1  
$EndComp
$EndSCHEMATC
